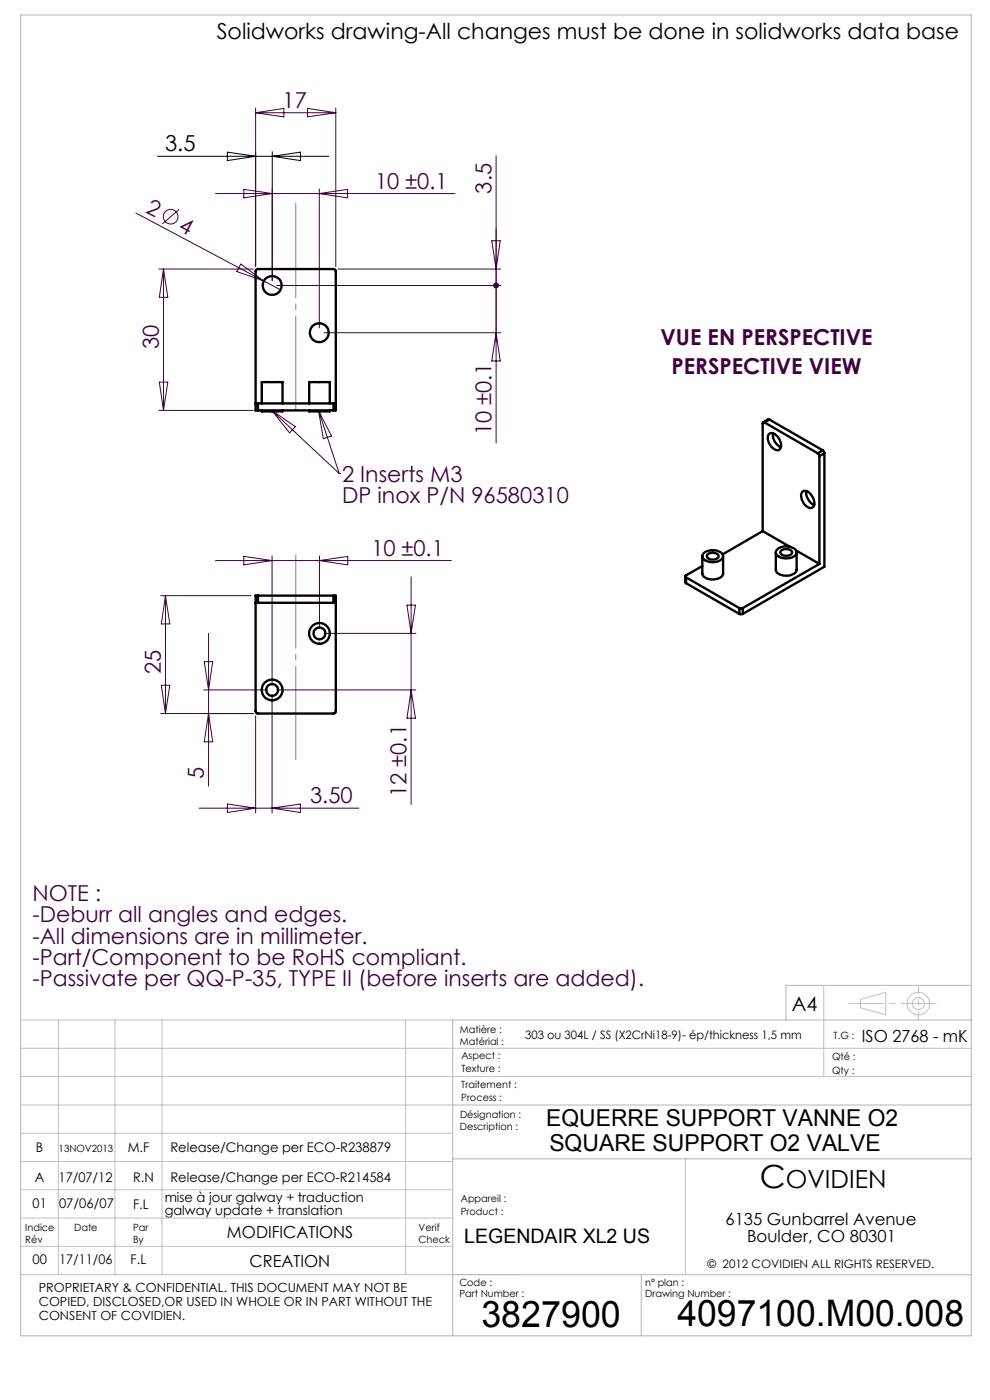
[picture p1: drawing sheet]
<svg xmlns="http://www.w3.org/2000/svg" width="210mm" height="297mm" viewBox="0 0 210 297" stroke-linecap="round" stroke-linejoin="round" font-family="sans-serif">
<g fill="none" stroke="#400040" stroke-width=".21">
<path d="M54.2 22.9v33.7M54.2 23.9h17M54.2 23.9l6-.9v1.8zM65.2 23l6 .9-6 .9zM71.2 22.9v33.7M105.2 33.1v60.9M28.8 45.2l27.2 14.4M33.7 57.1h20M34.7 57.1v30M34.7 57.1l.9 6h-1.8zM38 44.4l-3.6 3.1M45.7 41.1h50.8"/>
<path d="M51.1 56l4.9 3.6-5.8-2zM51.7 40.2l6 .9-6 .9zM56 59.6l3.5 1.9M57.7 40.1v19.4M67.7 40.1v29.5M67.7 41.1l6-.9v1.8zM71.7 57.1h34.5M104.3 51.1h1.8l-.9 6zM58.7 60.6h47.5M68.7 70.6h37.5M105.2 70.6l.9 6h-1.8zM33.7 87.1h20"/>
<path d="M33.8 81.1h1.8l-.9 6zM57.6 87.1l14.4 13.4M57.6 87.1l5.1 3.4-1.3 1.3zM67.6 87.1l4.4 13.4M67.6 87.1l2.7 5.4-1.7 .6zM45.7 118.9h50M51.7 118l6 .9-6 .9zM57.7 117.9v27.5M67.8 117.9v15.5M67.8 118.9l6-.9v1.8zM72 100.5h.1M34.1 126.4h19.1"/>
<path d="M35.1 126.4v25M35.1 126.4l.9 6h-1.8zM44.2 134.4v32.4M68.8 134.4h19.4M86.3 128.4h1.8l-.9 6zM87.2 122.4v48.2M34.1 151.4h19.6M34.2 145.4h1.8l-.9 6zM43.2 146.4h13.5M43.3 140.4h1.8l-.9 6zM44.2 151.4l.9 6h-1.8zM54.2 151.9v20.6"/>
<path d="M57.7 147.4v25.1M58.7 146.4h29.5M87.2 146.4l.9 6h-1.8zM42.2 171.4h33.9M48.2 170.6l6 .8-6 1zM57.7 171.4l6-.8v1.8z"/>
<circle cx="36.2" cy="46" r="1.56"/>
</g>
<g fill="none" stroke="#c0c0c0" stroke-width=".21">
<path d="M4.4 216.4h91.6M12.4 216.4v54M24.4 216.4v54M34.4 216.4v54M86 216.4v54M174.7 209.1v19.3M182.5 212l5.4-1.5v4.8l-5.4-1.5zM4.4 222.4h201.6M4.4 228.4h201.6M4.4 234.4h91.6M4.4 240.4h91.6M4.4 246.4h91.6"/>
<path d="M4.4 252.4h91.6M4.4 258.4h91.6M145.4 245.8v24.6M4.4 264.4h91.6M4.4 270.4h106.2"/>
<circle cx="194.8" cy="212.9" r="1.26"/>
<circle cx="194.8" cy="212.9" r="2.4"/>
</g>
<path d="M62.7 161.1v-43.4" fill="none" stroke="#808080" stroke-width=".21" stroke-dasharray="30.5 1.3 1.3 1.3" stroke-dashoffset="10.7"/>
<path d="M62.7 43.1v44" fill="none" stroke="#808080" stroke-width=".21" stroke-dasharray="30.5 1.3 1.3 1.3" stroke-dashoffset="10.4"/>
<path d="M180.1 212.9h18.5" fill="none" stroke="#c0c0c0" stroke-width=".21" stroke-dasharray="30.5 1.3 1.3 1.3" stroke-dashoffset="23.2"/>
<path d="M194.8 209v7.4" fill="none" stroke="#c0c0c0" stroke-width=".21" stroke-dasharray="30.5 1.3 1.3 1.3" stroke-dashoffset="28.7"/>
<path d="M4.4 3.2h201.6v280.2h-201.6zM206 216.4h-110v67M206 209.1h-39.3v7.3M96 234.4h110M96 245.8h110M96 270.4h110M136 270.4v13" fill="none" stroke="#c0c0c0" stroke-width=".25"/>
<path d="M33.4 33.2h36.3M48.2 32.3l6 .9-6 .9zM54.2 32.2v24.4M57.7 32.2v27.3M57.7 33.2l6-.9v1.8z" fill="none" stroke="#000" stroke-width=".21"/>
<g fill="#400040">
<path d="M104.8 60.1a.61 .61 0 0 1 1 .2 .61 .61 0 0 1-.6 .9v-.6v.6a.63 .63 0 0 1-.5-.4 .63 .63 0 0 1 .1-.7z"/>
<path d="M104.8 60.1l.4-.1v.6v-.6a.61 .61 0 0 1 .6 .8 .61 .61 0 0 1-.9 .3 .61 .61 0 0 1-.1-1z"/>
</g>
<g fill="none" stroke="#000" stroke-width=".5">
<path d="M54.2 85.6h.5M54.7 87.1h-.5l.1-29.8 .3-.2h16.2l.4 .4v29.6h-.5M54.7 85.6v1.5M54.7 85.6h16M54.7 87.1h16M55.5 85.6v-4.5h4.4v4.5M55.5 87.1v.2h4.4v-.2M65.6 85.6v-4.5h4.4v4.5M65.6 87.1v.2h4.4v-.2M70.7 85.6h.5M70.7 85.6v1.5M162.1 89.6l-.3 .1v23"/>
<path d="M162.1 89.6l11.4 6.6M163.2 92a1.76 1.76 0 0 1 2.2 1.3 1.45 1.45 0 0 1-.3 2.2 2.53 2.53 0 0 1-2-3.3zM163.2 89h-.3l-1 .6M163.2 89l-1.1 .6M163.2 89l11.3 6.5M164 91.9a2.81 2.81 0 0 0 1.7 3M173.5 96.2l.3 .6M173.8 96.8v22.8M174.5 95.5l.4 .7M174.5 95.5l-1 .7M174.9 96.2l-1.1 .6M174.9 96.2v24l-17.3 10"/>
<path d="M149 118v3.7a2.2 2.2 0 0 0 2.8 1.2 1.66 1.66 0 0 0 1.6-1.2v-3.7M149.2 117.4a3.1 3.1 0 0 1 4.1 .2 1.16 1.16 0 0 1-1.1 1.5 2.61 2.61 0 0 1-3.2-1zM150.1 117.6a1.49 1.49 0 0 1 2.3 .4 1.48 1.48 0 0 1-2.5 0zM161.8 112.7l5.7 3.3M161.8 112.7l-8.5 4.9M164.6 117.2v3.7a1.9 1.9 0 0 0 2.2 1.2 1.9 1.9 0 0 0 2.2-1.2v-3.7M165 116.4a2.98 2.98 0 0 1 3.9 .4 1.15 1.15 0 0 1-1.1 1.5 2.51 2.51 0 0 1-3.2-1l.1-.5zM165.7 116.8a1.55 1.55 0 0 1 2.3 .4 1.5 1.5 0 0 1-2.5 0zM168.8 116.8l5 2.8M170.1 104.4a1.17 1.17 0 0 1 1.8 .4 2.18 2.18 0 0 1 .5 2.8 1.67 1.67 0 0 1-2.1-1.3 2 2 0 0 1-.2-1.9zM171 104.2a2.94 2.94 0 0 0 1.7 2.9M173.8 119.6l-16.2 9.4"/>
<path d="M54.2 127.9h.5M54.7 126.4h-.5l.1 24.8 .3 .2h16.2l.4-.4v-24.6h-.5M54.7 126.4v1.5M54.7 127.9h16M54.7 126.4h16M70.7 127.9h.5M70.7 126.4v1.5M145.4 122.3v1.3l.1 .1M145.5 122.5l11.3 6.5M145.5 122.5v1.2M145.5 123.7l11.3 6.5M149 120.1l-3.5 2-.1 .1 .1 .3"/>
<path d="M156.8 129h.8M156.8 130.2h.8M156.8 129v1.2M157.6 129v1.2"/>
<circle cx="57.7" cy="60.6" r="2.01"/>
<circle cx="67.7" cy="70.6" r="2"/>
<circle cx="67.8" cy="134.4" r="2.19"/>
<circle cx="67.8" cy="134.3" r="1.25"/>
<circle cx="57.7" cy="146.4" r="2.21"/>
<circle cx="57.7" cy="146.4" r="1.26"/>
</g>
<g font-size="7.8">
<text x="102.1" y="281.4">3827900</text>
<text x="143.7" y="281.3">4097100.M00.008</text>
</g>
<text font-size="6.8" x="161.2" y="252.1">C</text>
<text font-size="5.3" x="166.7" y="252.1">OVIDIEN</text>
<g font-size="4.9">
<text x="115.9" y="238.9">EQUERRE SUPPORT VANNE O2</text>
<text x="116.5" y="244.2">SQUARE SUPPORT O2 VALVE</text>
</g>
<g font-size="4.7">
<text x="46" y="8.3">Solidworks drawing-All changes must be done in solidworks data base</text>
<text x="35" y="32.1">3.5</text>
</g>
<g font-size="4.7" fill="#400040">
<text x="59.9" y="22.9">17</text>
<text x="79.5" y="40">10 ±0.1</text>
<text x="104.2" y="41.1" transform="rotate(-90 104.2 41.1)">3.5</text>
<text x="30.7" y="45" transform="rotate(28 30.7 45)">2</text>
<text x="37.6" y="48.7" transform="rotate(28 37.6 48.7)">4</text>
<text x="33.7" y="74.1" transform="rotate(-90 33.7 74.1)">30</text>
<text x="140.1" y="73.3">VUE EN PERSPECTIVE</text>
<text x="142.4" y="79.3">PERSPECTIVE VIEW</text>
<text x="104.2" y="92.4" transform="rotate(-90 104.2 92.4)">10 ±0.1</text>
<text x="72.6" y="102.2">2 Inserts M3</text>
<text x="72.6" y="106.7">DP inox P/N 96580310</text>
<text x="78.8" y="117.9">10 ±0.1</text>
<text x="34.1" y="143.1" transform="rotate(-90 34.1 143.1)">25</text>
<text x="43.2" y="165.2" transform="rotate(-90 43.2 165.2)">5</text>
<text x="65.8" y="170.4">3.50</text>
<text x="86.2" y="169" transform="rotate(-90 86.2 169)">12 ±0.1</text>
<text x="6.9" y="191.1">NOTE :</text>
<text x="6.9" y="195.6">-Deburr all angles and edges.</text>
<text x="6.9" y="200.2">-All dimensions are in millimeter.</text>
<text x="6.9" y="204.7">-Part/Component to be RoHS compliant.</text>
<text x="6.9" y="209.2">-Passivate per QQ-P-35, TYPE II (before inserts are added).</text>
</g>
<g font-size="4.2">
<text x="167.9" y="214.4">A4</text>
<text x="98.5" y="263.7">LEGENDAIR XL2 US</text>
</g>
<g font-size="3.5">
<text x="182.8" y="221">ISO 2768 - mK</text>
<text x="48.2" y="262.6">MODIFICATIONS</text>
<text x="153.9" y="259.9">6135 Gunbarrel Avenue</text>
<text x="158.5" y="263.4">Boulder, CO 80301</text>
<text x="53" y="268.7">CREATION</text>
</g>
<g font-size="2.8">
<text x="7.6" y="244.3">B</text>
<text x="27.1" y="244.3">M.F</text>
<text x="36.1" y="244.3">Release/Change per ECO-R238879</text>
<text x="7.4" y="250.7">A</text>
<text x="12.4" y="250.7">17/07/12</text>
<text x="28.2" y="250.7">R.N</text>
<text x="36.1" y="250.7">Release/Change per ECO-R214584</text>
<text x="6.9" y="256.4">01</text>
<text x="12.5" y="256.4">07/06/07</text>
<text x="28.2" y="256.5">F.L</text>
<text x="34.9" y="257.8">galway update + translation</text>
<text x="34.9" y="255.1">mise à jour galway + traduction</text>
<text x="6.9" y="268.2">00</text>
<text x="12.5" y="268.2">17/11/06</text>
<text x="27.7" y="268.2">F.L</text>
</g>
<g font-size="2.7">
<text x="8.2" y="274">PROPRIETARY &amp; CONFIDENTIAL. THIS DOCUMENT MAY NOT BE</text>
<text x="8.2" y="277">COPIED, DISCLOSED,OR USED IN WHOLE OR IN PART WITHOUT THE</text>
<text x="8.2" y="280">CONSENT OF COVIDIEN.</text>
</g>
<g font-size="2.5">
<text x="111.4" y="220.3">303 ou 304L / SS (X2CrNi18-9)- ép/thickness 1,5 mm</text>
<text x="150.1" y="268.9">© 2012 COVIDIEN ALL RIGHTS RESERVED.</text>
</g>
<g font-size="2.1">
<text x="97.6" y="221.6">Matérial :</text>
<text x="97.6" y="219.2">Matière :</text>
<text x="176.8" y="220.3">T.G :</text>
<text x="97.9" y="224.7">Aspect :</text>
<text x="97.9" y="227.4">Texture :</text>
<text x="176.5" y="224.8">Qté :</text>
<text x="176.5" y="227.8">Qty :</text>
<text x="97.9" y="233.5">Process :</text>
<text x="97.9" y="230.7">Traitement :</text>
<text x="97.6" y="239.8">Description :</text>
<text x="97.6" y="237.2">Désignation :</text>
<text x="12.4" y="244.3">13NOV2013</text>
<text x="97.7" y="257.7">Product :</text>
<text x="97.7" y="255">Appareil :</text>
<text x="5.4" y="261.1">Indice</text>
<text x="5.4" y="263.7">Rév</text>
<text x="15.7" y="261.1">Date</text>
<text x="28.2" y="261.1">Par</text>
<text x="28.2" y="263.7">By</text>
<text x="88.8" y="263.7">Check</text>
<text x="88.8" y="261.1">Verif</text>
<text x="97.4" y="275.1">Part Number :</text>
<text x="97.4" y="272.9">Code :</text>
<text x="136.9" y="272.9">n° plan :</text>
<text x="136.9" y="275.1">Drawing Number :</text>
</g>
</svg>
